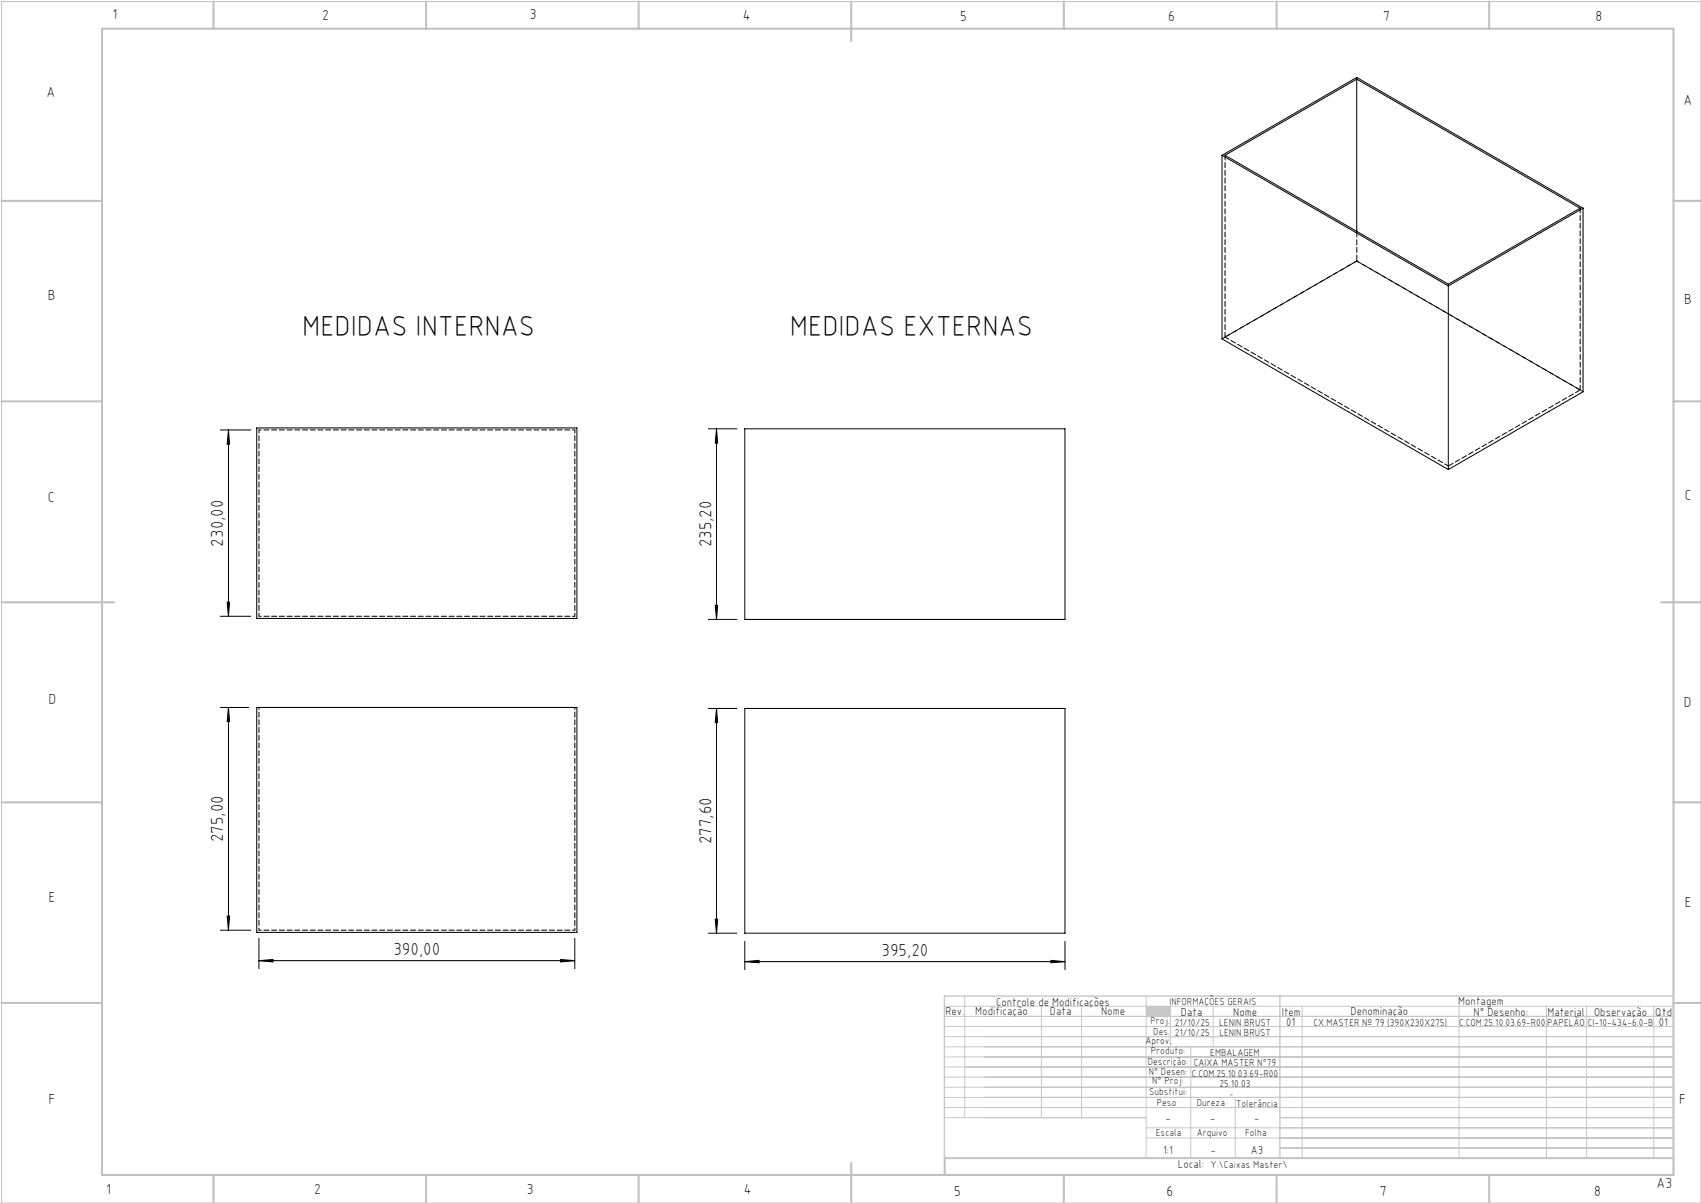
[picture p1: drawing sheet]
<svg xmlns="http://www.w3.org/2000/svg" width="420mm" height="297mm" viewBox="0 0 420 297" stroke-linecap="round" stroke-linejoin="round" font-family="sans-serif">
<path d="M.4 .4h419.6v296.6h-419.6z" fill="none" stroke="#c0c0c0" stroke-width=".25"/>
<g fill="none" stroke="#c0c0c0" stroke-width=".5">
<path d="M25.2 7.1h388v283h-388zM52.7 .4v6.7M105.2 .4v6.7M157.7 .4v6.7M210.2 .4v9.7M262.7 .4v6.7M315.2 .4v6.7M367.7 .4v6.7M.4 49.6h24.8M413.2 49.6h6.8M.4 99.1h24.8M413.2 99.1h6.8"/>
<path d="M.4 148.7h27.8M410.2 148.7h9.8M.4 198.1h24.8M413.2 198.1h6.8M.4 247.6h24.8M413.2 247.6h6.8M52.7 290.1v6.9M105.2 290.1v6.9M157.7 290.1v6.9M210.2 287.1v9.9M262.7 290.1v6.9M315.2 290.1v6.9"/>
<path d="M367.7 290.1v6.9M413.2 285.9h-179.9v4.2"/>
</g>
<g fill="none" stroke="#c3c8d2" stroke-width=".25">
<path d="M233.2 250.9h180M233.2 248.4h180M233.2 253.4h180M233.2 255.9h180M233.2 258.4h180M238.2 245.9v30M257.1 248.4v27.5M267.1 248.4v27.5M283 245.9v40M289 248.4v10M294 258.4v27.5M299.5 248.4v10"/>
<path d="M321.5 248.4v37.5M360.3 248.4v37.5M381.8 248.4v37.5M391.8 248.4v37.5M408.3 248.4v37.5M233.2 260.9h180M233.2 263.4h180M233.2 265.9h180M233.2 268.4h180M233.2 270.9h180M233.2 273.4h180M233.2 275.9h49.8"/>
<path d="M283 278.4h130.2M305 270.9v15M316 275.9h97.2M283 280.9h130.2M316 283.4h97.2"/>
</g>
<path d="M233.2 245.9h180v40h-180zM316 245.9v40" fill="none" stroke="#c3c8d2" stroke-width=".35"/>
<path d="M283 248.4h6v2.5h-6z" fill-rule="evenodd" fill="#c3c8d2"/>
<g fill="none" stroke="#000" stroke-width=".25">
<path d="M335 19.5v37.6M301.7 38.3v45.4l55.9 32.2M301.7 38.3l55.9 32.3M301.7 38.3l33.3-19.2 55.9 32.3M302.5 38.3l32.5-18.8 55.1 31.9-32.5 18.8zM390.9 51.4l-33.3 19.2M390.9 51.4v45.3l-33.3 19.2M357.6 70.6v45.3M54.4 106.1h7.5M56.4 106.1l.3 3.6h-.6zM56.4 106.1v46M63.4 105.7h79.1v47h-79.1z"/>
<path d="M174.9 105.9h7M176.9 105.9l.3 3.5h-.6zM176.9 105.9v47M183.9 105.9h79.1v47h-79.1zM54.4 152.1h7.5M56.1 148.7h.6l-.3 3.4zM174.9 152.9h7M176.6 149.4h.6l-.3 3.5zM54.4 174.7h7M56.4 174.7l.3 3.4h-.6zM56.4 174.7v55M63.4 174.7h79.1v55.5h-79.1z"/>
<path d="M174.9 174.9h7M176.9 174.9l.3 3.5h-.6zM176.9 174.9v55.5M183.9 174.9h79.1v55.5h-79.1zM54.4 229.7h7.5M56.1 226.2h.6l-.3 3.5zM63.9 237.2l3.5-.3v.6zM63.9 231.7v7.5M63.9 237.2h78M138.4 236.9l3.5 .3-3.5 .3zM141.9 231.7v7.5M174.9 230.4h7"/>
<path d="M176.6 226.9h.6l-.3 3.5zM183.9 237.4l3.5-.3v.6zM183.9 232.4v7M183.9 237.4h79.1M259.5 237.1l3.5 .3-3.5 .3zM263 232.4v7"/>
</g>
<g fill="#000">
<path d="M56.1 148.7h.6l-.3 3.4zM56.4 106.1l.3 3.6h-.6zM176.6 149.4h.6l-.3 3.5zM176.9 105.9l.3 3.5h-.6z"/>
<path d="M56.4 174.7l.3 3.4h-.6zM56.1 226.2h.6l-.3 3.5zM176.9 174.9l.3 3.5h-.6zM176.6 226.9h.6l-.3 3.5z"/>
<path d="M63.9 237.2l3.5-.3v.6zM138.4 236.9l3.5 .3-3.5 .3zM183.9 237.4l3.5-.3v.6zM259.5 237.1l3.5 .3-3.5 .3z"/>
</g>
<path d="M390.9 96.7l-55.9-32.3M63.9 174.6v55M141.9 174.6v55" fill="none" stroke="#000" stroke-width=".25" stroke-dasharray="1.3 .6" stroke-dashoffset=".8"/>
<path d="M63.9 106.1h78M141.9 152.1h-78M63.9 229.6h78" fill="none" stroke="#000" stroke-width=".25" stroke-dasharray="1.3 .6" stroke-dashoffset=".7"/>
<path d="M335 64.4l-33.3 19.2M141.9 106.1v46M63.9 152.1v-46" fill="none" stroke="#000" stroke-width=".25" stroke-dasharray="1.3 .6" stroke-dashoffset=".5"/>
<path d="M335 19.1v.4M335 64.4l-32.5 18.8M335 64.4h.1M357.6 70.1v.5M357.6 115.1l32.6-18.8" fill="none" stroke="#000" stroke-width=".25" stroke-dasharray="1.3 .6"/>
<path d="M335 57.1v7.3" fill="none" stroke="#000" stroke-width=".25" stroke-dasharray="1.3 .6" stroke-dashoffset="-.2"/>
<path d="M302.5 83.2l55.1 31.9M390.2 96.3l-55.2-31.9" fill="none" stroke="#000" stroke-width=".25" stroke-dasharray="1.3 .6" stroke-dashoffset=".2"/>
<path d="M302.5 38.3v44.9M390.2 51.4v44.9" fill="none" stroke="#000" stroke-width=".25" stroke-dasharray="1.3 .6" stroke-dashoffset=".1"/>
<g font-size="7.1">
<text x="74.6" y="82.9">MEDIDAS INTERNAS</text>
<text x="195" y="82.9">MEDIDAS EXTERNAS</text>
</g>
<g font-size="4.3">
<text x="55.1" y="134.9" transform="rotate(-90 55.1 134.9)">230,00</text>
<text x="175.6" y="135.2" transform="rotate(-90 175.6 135.2)">235,20</text>
<text x="55.1" y="207.9" transform="rotate(-90 55.1 207.9)">275,00</text>
<text x="175.6" y="208.4" transform="rotate(-90 175.6 208.4)">277,60</text>
<text x="97.2" y="235.9">390,00</text>
<text x="217.7" y="236.1">395,20</text>
</g>
<g font-size="3.6">
<text x="27.8" y="4.8">1</text>
<text x="79.5" y="4.9">2</text>
<text x="130.8" y="4.8">3</text>
<text x="183.4" y="4.9">4</text>
<text x="237.1" y="5.1">5</text>
<text x="288.4" y="5.2">6</text>
<text x="341.5" y="5.1">7</text>
<text x="394" y="5.2">8</text>
<text x="11.5" y="24">A</text>
<text x="415.7" y="25.8">A</text>
<text x="11.8" y="74.1">B</text>
<text x="415.8" y="75.1">B</text>
<text x="11.8" y="124">C</text>
<text x="416" y="123.5">C</text>
<text x="12" y="173.7">D</text>
<text x="415.8" y="174.7">D</text>
<text x="12" y="222.6">E</text>
<text x="416" y="223.9">E</text>
<text x="12" y="272.6">F</text>
<text x="414.6" y="272.6">F</text>
<text x="409" y="293.3">A3</text>
<text x="26.2" y="294.8">1</text>
<text x="77.6" y="294.8">2</text>
<text x="130.1" y="294.8">3</text>
<text x="183.7" y="294.7">4</text>
<text x="235.6" y="295.2">5</text>
<text x="288" y="295.2">6</text>
<text x="340.7" y="295.2">7</text>
<text x="393.6" y="295.2">8</text>
</g>
<g font-size="2.9">
<text x="240.8" y="250.6">Modificação</text>
<text x="259.2" y="250.6">Data</text>
<text x="271.9" y="250.6">Nome</text>
<text x="290.9" y="288.4">Local:</text>
</g>
<g font-size="2.8">
<text x="233.4" y="250.6">Rev.</text>
<text x="246" y="248.4">Controle de Modificações</text>
<text x="291.6" y="250.8">Data</text>
<text x="304.5" y="250.8">Nome</text>
<text x="316.5" y="250.9">Item</text>
<text x="333.5" y="250.5">Denominação</text>
<text x="360.1" y="248.2">Montagem</text>
<text x="363.9" y="250.8">N° Desenho:</text>
<text x="382.1" y="250.8">Material</text>
<text x="393.6" y="250.8">Observação</text>
<text x="408.7" y="250.9">Qtd</text>
<text x="317.6" y="253.3">01</text>
<text x="409.6" y="253.3">01</text>
<text x="287.7" y="276.9">-</text>
<text x="298.8" y="276.9">-</text>
<text x="309.7" y="276.9">-</text>
<text x="287.2" y="284.8">1:1</text>
<text x="298.9" y="284.8">-</text>
<text x="308.8" y="284.8">A3</text>
</g>
<g font-size="2.5">
<text x="288.7" y="248.2">INFORMAÇÕES GERAIS</text>
<text x="282.8" y="257.8">Aprov.</text>
<text x="284.1" y="252.9">Proj.</text>
<text x="284.8" y="255.4">Des.</text>
<text x="290.1" y="255.8">21/10/25</text>
<text x="290.1" y="253.3">21/10/25</text>
<text x="301" y="253.3">LENIN BRUST</text>
<text x="301.1" y="255.8">LENIN BRUST</text>
<text x="324.3" y="253.3">CX.MASTER Nº 79 (390X230X275)</text>
<text x="360.3" y="253.3">C.COM.25.10.03.69-R00</text>
<text x="382" y="253.3">PAPELÃO</text>
<text x="392" y="253.3">CI-10-434-6.0-B</text>
<text x="283.4" y="262.9">Descrição:</text>
<text x="284.2" y="260.3">Produto:</text>
<text x="294.7" y="263.3">CAIXA MASTER N°79</text>
<text x="298.8" y="260.7">EMBALAGEM</text>
<text x="283.7" y="265.4">N° Desen:</text>
<text x="284.5" y="267.7">N° Proj:</text>
<text x="294.3" y="265.9">C.COM.25.10.03.69-R00</text>
<text x="301.1" y="268.3">25.10.03</text>
<text x="283.7" y="270.4">Substitui:</text>
<text x="285.6" y="273">Peso</text>
<text x="295.5" y="273">Dureza</text>
<text x="305.2" y="273.3">Tolerância</text>
<text x="285.4" y="280.4">Escala</text>
<text x="295.5" y="280.4">Arquivo</text>
<text x="307.5" y="280.4">Folha</text>
<text x="298.9" y="288.4">Y:\Caixas Master\</text>
</g>
<text font-size="2.1" x="303.5" y="270.9">-</text>
</svg>
